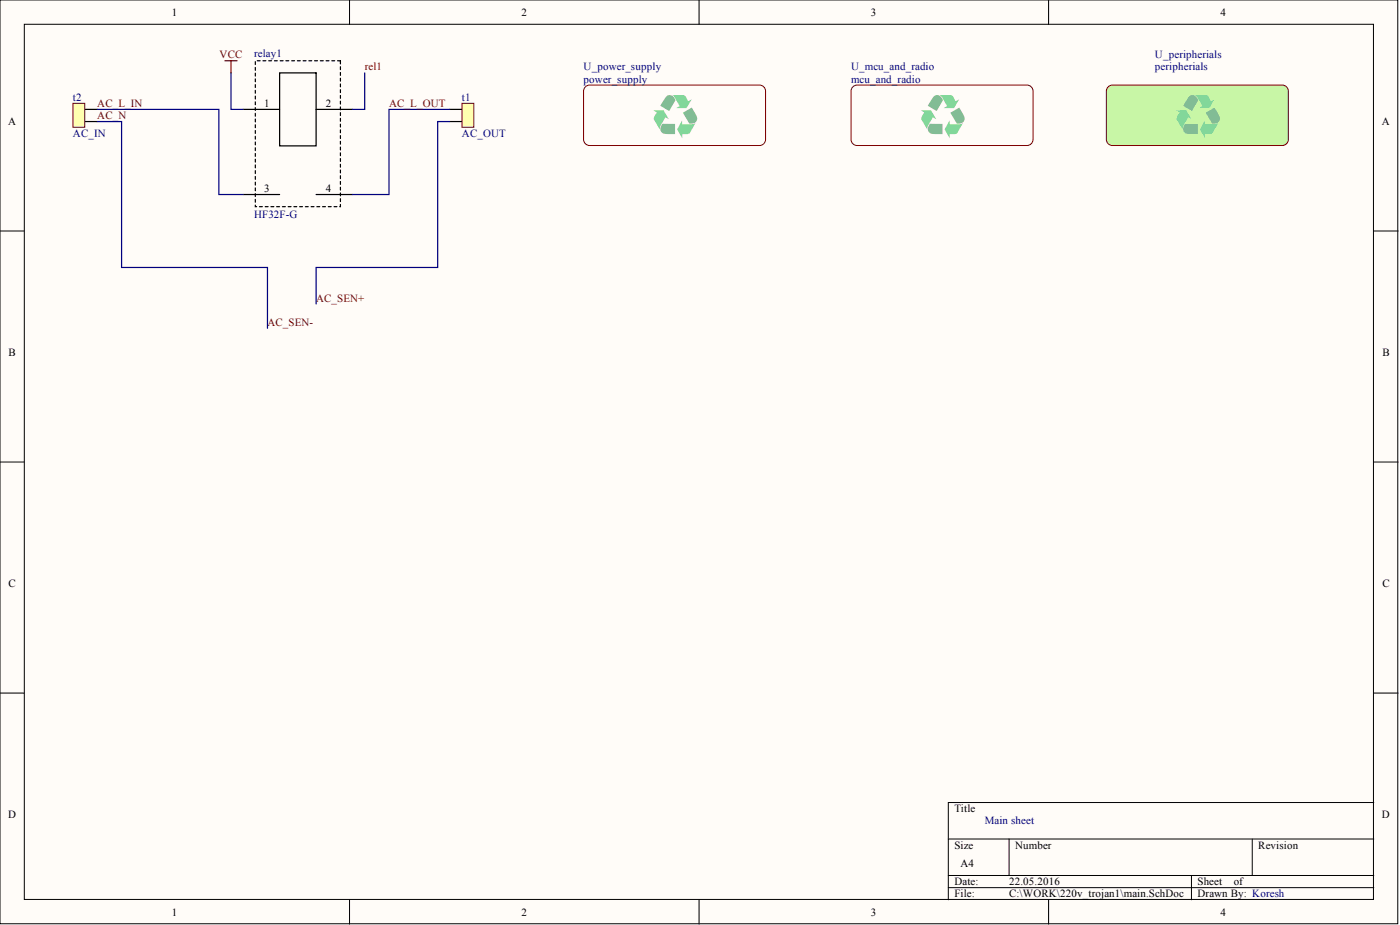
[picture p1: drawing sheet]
<svg xmlns="http://www.w3.org/2000/svg" width="292mm" height="193mm" viewBox="0 0 292 193" stroke-linecap="round" stroke-linejoin="round" font-family="sans-serif">
<g fill="#fffcf8" stroke="#000" stroke-width=".21">
<path d="M0 0h291.6v192.7h-291.6z"/>
<path d="M5.1 5.1h281.5v182.5h-281.5z"/>
</g>
<g fill="none" stroke="#000" stroke-width=".21">
<path d="M72.9 0v5.1M145.9 0v5.1M218.8 0v5.1M0 48.2h5.1M286.6 48.2h5.1M0 96.4h5.1M286.6 96.4h5.1M0 144.6h5.1M286.6 144.6h5.1M197.9 175h88.7M210.5 175v7.6M261.3 175v7.6"/>
<path d="M286.6 167.4h-88.7v20.3M72.9 187.7v5.1M145.9 187.7v5.1M197.9 182.6h88.7M197.9 185.2h88.7M218.8 187.7v5.1M248.6 182.6v5.1"/>
</g>
<path d="M58.3 15.2h7.7v15.2h-7.7zM50.7 22.8h7.6M66 22.8h7.6M93.9 22.8h2.5M93.9 25.4h2.5M50.7 40.6h7.6M66 40.6h7.6" fill="none" stroke="#000" stroke-width=".25"/>
<path d="M71 12.7h-17.7v30.4h17.7v-30.4" fill="none" stroke="#000" stroke-width=".25" stroke-dasharray=".6 .6"/>
<path d="M46.9 12.7h2.6M48.2 12.7v2.5" fill="none" stroke="#800000" stroke-width=".25"/>
<path d="M48.2 15.2v7.6h2.5M76.1 15.2v7.6h-2.5" fill="none" stroke="#000080" stroke-width=".25"/>
<path d="M96.4 21.6h2.5v5h-2.5z" fill="#ffffb0" stroke="#800000" stroke-width=".21"/>
<path d="M17.8 25.4h2.5M17.8 22.8h2.5" fill="none" stroke="#000" stroke-width=".25"/>
<path d="M15.2 21.6h2.5v5h-2.5z" fill="#ffffb0" stroke="#800000" stroke-width=".21"/>
<path d="M93.9 22.8h-12.7v17.8h-7.6" fill="none" stroke="#000080" stroke-width=".25"/>
<path d="M231.4 18l.7-.3h35.4a1.27 1.27 0 0 1 1.3 1.3v10.1a1.27 1.27 0 0 1-1.3 1.3h-35.4a1.27 1.27 0 0 1-1.3-1.3v-10.1l.1-.4z" fill="#c8f6a6" stroke="#800000" stroke-width=".21"/>
<path d="M249.2 19.8l2.6 .1 .4 .3 .4 .9 .8-.4-1.1 1.9h-2.1l.7-.5-1.2-2z" fill="#82d79a"/>
<path d="M248.1 20.1a1.18 1.18 0 0 1 1.9 .8l-1.3 2.3-1.9-1.1z" fill="#82bc95"/>
<path d="M251.4 25.1v.8h2.1l.7-.3-1.3 2.2-1.5 .2v.8l-1.1-1.8z" fill="#82d79a"/>
<path d="M251.6 23.5l1.8-1.1 1 1.8a1.12 1.12 0 0 1-.1 1.2 1.12 1.12 0 0 1-1.2 .4h-.2z" fill="#82bc95"/>
<path d="M245.4 23h2.1l1.1 1.9-.7-.4-1 1.8-.1 .8-1.3-2.2 .1-.6 .5-.9z" fill="#82d79a"/>
<path d="M247.3 25.8h2.6v2.2h-2a1.16 1.16 0 0 1-1-.8 1.16 1.16 0 0 1 .3-1.3z" fill="#82bc95"/>
<path d="M178.1 18l.7-.3h35.5a1.27 1.27 0 0 1 1.2 1.3v10.1a1.27 1.27 0 0 1-1.2 1.3h-35.5a1.27 1.27 0 0 1-1.2-1.3v-10.1v-.4z" fill="none" stroke="#800000" stroke-width=".21"/>
<path d="M196 19.8l2.5 .1 .4 .3 .5 .9 .7-.4-1.1 1.9h-2.1l.7-.5-1.2-2z" fill="#82d79a"/>
<path d="M194.8 20.1a1.18 1.18 0 0 1 1.9 .8l-1.3 2.3-1.8-1.1z" fill="#82bc95"/>
<path d="M198.1 25.1v.8h2.1l.7-.3-1.2 2.2-1.5 .2v.8l-1.1-1.8z" fill="#82d79a"/>
<path d="M198.3 23.5l1.8-1.1 1 1.8a1.12 1.12 0 0 1-.1 1.2 1.12 1.12 0 0 1-1.1 .4h-.3z" fill="#82bc95"/>
<path d="M192.1 23h2.1l1.2 1.9-.8-.4-1 1.8-.1 .8-1.3-2.2 .1-.6 .5-.9z" fill="#82d79a"/>
<path d="M194 25.8h2.7v2.2h-2a1.16 1.16 0 0 1-1.1-.8 1.16 1.16 0 0 1 .4-1.3z" fill="#82bc95"/>
<path d="M20.3 22.8h25.4v17.8h5" fill="none" stroke="#000080" stroke-width=".25"/>
<path d="M122.3 18l.7-.3h35.5a1.27 1.27 0 0 1 1.2 1.3v10.1a1.27 1.27 0 0 1-1.2 1.3h-35.5a1.27 1.27 0 0 1-1.2-1.3v-10.1v-.4z" fill="none" stroke="#800000" stroke-width=".21"/>
<path d="M140.2 19.8l2.5 .1 .4 .3 .5 .9 .7-.4-1.1 1.9h-2.1l.7-.5-1.2-2z" fill="#82d79a"/>
<path d="M139 20.1a1.18 1.18 0 0 1 1.9 .8l-1.3 2.3-1.8-1.1z" fill="#82bc95"/>
<path d="M142.3 25.1v.8h2.1l.7-.3-1.3 2.2-1.5 .2v.8l-1-1.8z" fill="#82d79a"/>
<path d="M142.5 23.5l1.8-1.1 1 1.8a1.12 1.12 0 0 1-.1 1.2 1.12 1.12 0 0 1-1.1 .4h-.3z" fill="#82bc95"/>
<path d="M136.3 23h2.1l1.1 1.9-.7-.4-1 1.8-.1 .8-1.3-2.2 .1-.6 .5-.9z" fill="#82d79a"/>
<path d="M138.2 25.8h2.6v2.2h-1.9a1.16 1.16 0 0 1-1.1-.8 1.16 1.16 0 0 1 .4-1.3z" fill="#82bc95"/>
<path d="M20.3 25.4h5.1v30.4h30.4v12.7M93.9 25.4h-2.6v30.4h-25.3v7.6" fill="none" stroke="#000080" stroke-width=".25"/>
<g font-size="2.3">
<text x="35.9" y="3.3">1</text>
<text x="108.8" y="3.3">2</text>
<text x="181.7" y="3.3">3</text>
<text x="254.7" y="3.3">4</text>
<text x="55.1" y="22.3">1</text>
<text x="68" y="22.3">2</text>
<text x="1.7" y="26.1">A</text>
<text x="288.3" y="26.1">A</text>
<text x="55.1" y="40.1">3</text>
<text x="68" y="40.1">4</text>
<text x="1.8" y="74.3">B</text>
<text x="288.4" y="74.3">B</text>
<text x="1.8" y="122.5">C</text>
<text x="288.4" y="122.5">C</text>
<text x="1.7" y="170.7">D</text>
<text x="199.1" y="169.4">Title</text>
<text x="288.3" y="170.7">D</text>
<text x="199.1" y="177.1">Size</text>
<text x="211.8" y="177.1">Number</text>
<text x="262.5" y="177.1">Revision</text>
<text x="199.1" y="184.7">Date:</text>
<text x="200.4" y="180.9">A4</text>
<text x="210.5" y="184.7">22.05.2016</text>
<text x="249.9" y="184.7">Sheet</text>
<text x="257.4" y="184.7">of</text>
<text x="35.9" y="191">1</text>
<text x="108.8" y="191">2</text>
<text x="181.7" y="191">3</text>
<text x="199.1" y="187.2">File:</text>
<text x="210.5" y="187.2">C:\WORK\220v_trojan1\main.SchDoc</text>
<text x="249.9" y="187.2">Drawn By: Koresh</text>
<text x="254.7" y="191">4</text>
</g>
<g font-size="2.3" fill="#000080">
<text x="53" y="11.9">relay1</text>
<text x="121.8" y="14.7">U_power_supply</text>
<text x="121.8" y="17.2">power_supply</text>
<text x="177.6" y="14.7">U_mcu_and_radio</text>
<text x="177.6" y="17.2">mcu_and_radio</text>
<text x="241" y="12.2">U_peripherials</text>
<text x="241" y="14.7">peripherials</text>
<text x="15.2" y="21">t2</text>
<text x="96.4" y="21">t1</text>
<text x="15.2" y="28.7">AC_IN</text>
<text x="96.4" y="28.7">AC_OUT</text>
<text x="53" y="45.4">HF32F-G</text>
<text x="205.5" y="172">Main sheet</text>
</g>
<g font-size="2.3" fill="#800000">
<text x="45.8" y="12.2">VCC</text>
<text x="76.1" y="14.7">rel1</text>
<text x="20.3" y="22.3">AC_L_IN</text>
<text x="81.2" y="22.3">AC_L_OUT</text>
<text x="20.3" y="24.9">AC_N</text>
<text x="66" y="62.9">AC_SEN+</text>
<text x="55.8" y="68">AC_SEN-</text>
</g>
</svg>
